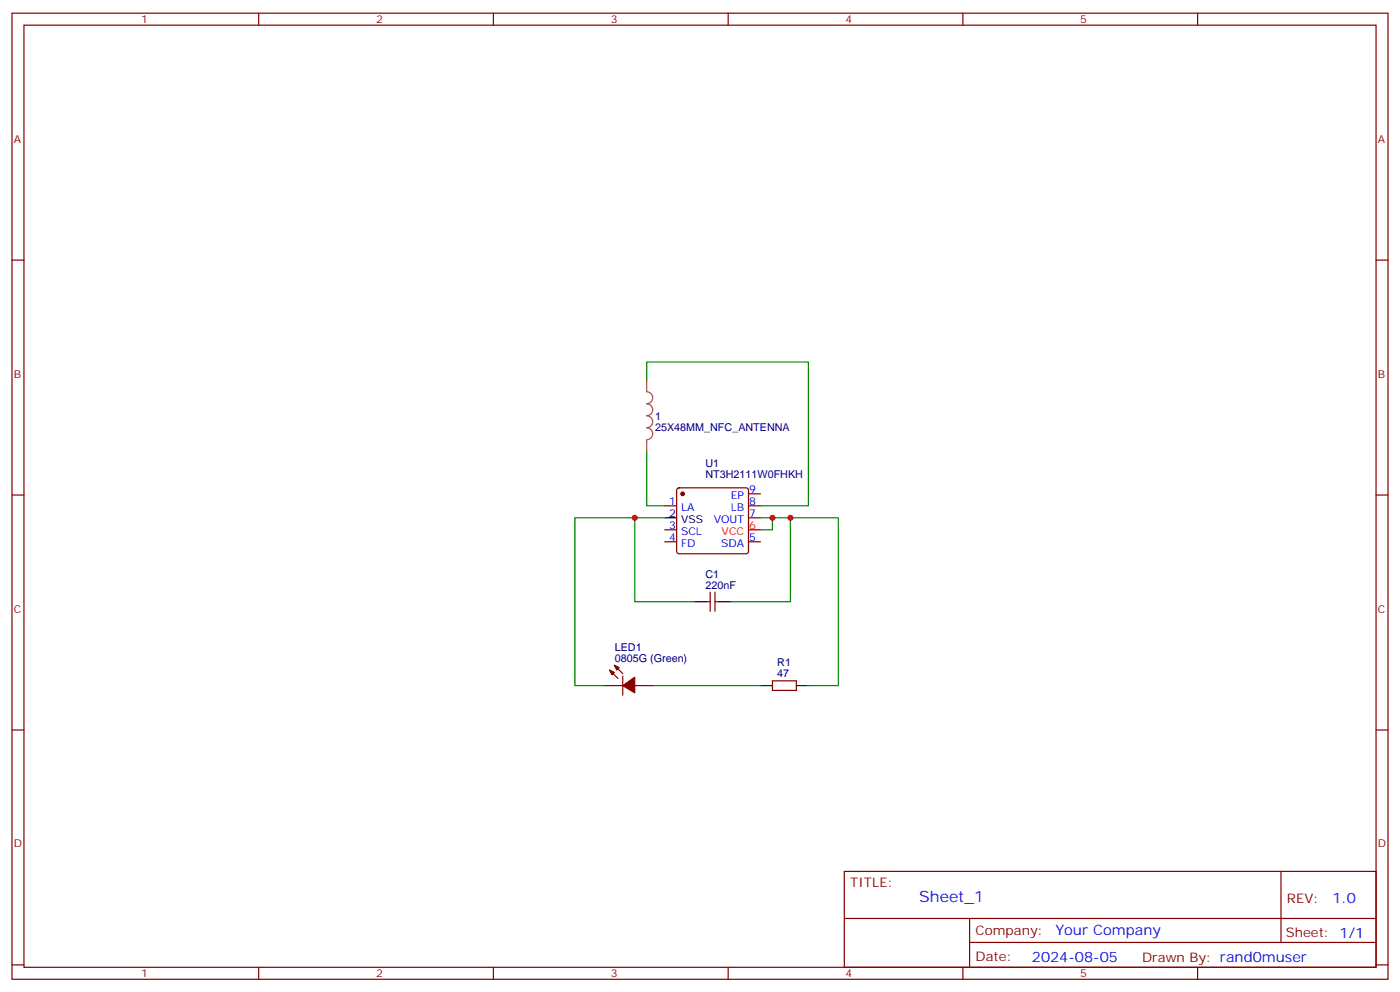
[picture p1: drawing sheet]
<svg xmlns="http://www.w3.org/2000/svg" width="412mm" height="292mm" viewBox="0 0 412 292" stroke-linecap="round" stroke-linejoin="round" font-family="sans-serif">
<g fill="none" stroke="#870000" stroke-width=".35">
<path d="M3.5 3.9h405.4v284.3h-405.4zM7.1 7.4h398.2v277.3h-398.2zM76.2 3.9v3.5M145.3 3.9v3.5M214.5 3.9v3.5M283.6 3.9v3.5M352.8 3.9v3.5M3.5 76.6h3.6M405.3 76.6h3.6M3.5 145.7h3.6M195.8 148.9h3.5M195.8 159.5h3.5"/>
<path d="M195.8 155.9h3.5M199.6 143.8l.4-.2h19.8l.5 .2 .2 .5v18l-.2 .5-.5 .2h-19.8l-.5-.3-.2-.4v-18zM220.5 145.3h3.5M220.5 148.9h3.5M220.5 152.4h3.5M220.5 159.5h3.5M405.3 145.7h3.6M208.1 177.1h1.1M209.2 174.3v5.6M210.6 174.3v5.6M210.6 177.1h1.1M179.6 197.2l2.4 2.5"/>
<path d="M181 195.8l2.4 2.5M183.4 199v5.6M3.5 214.8h3.6M178.2 201.8h5.2M187 201.8h5.3M227.5 200.4h7.1v2.8h-7.1zM405.3 214.8h3.6M248.7 256.5h156.6v28.2h-156.6zM377.3 256.5v20.9M248.7 270.3h156.5M285.6 277.4h119.6M285.6 270.3v14.1"/>
<path d="M3.5 284h3.6M76.2 284.7v3.5M145.3 284.7v3.5M214.5 284.7v3.5M283.6 284.7v3.5M352.8 284.7v3.5M405.3 284h3.6"/>
</g>
<path d="M220.5 155.9h3.5" fill="none" stroke="#f00" stroke-width=".35"/>
<path d="M195.8 152.4h3.5M204.6 177.1h3.5M211.7 177.1h3.5M224 201.8h3.5M234.6 201.8h3.5" fill="none" stroke="#000" stroke-width=".35"/>
<g fill="#870000" stroke="#870000" stroke-width=".35">
<path d="M179.6 197.2l1.4 .7-.7 .7z"/>
<path d="M181 195.8l1.4 .7-.7 .7z"/>
<path d="M183.4 201.8l3.6-2.5v4.6z"/>
<circle cx="201.1" cy="145.3" r=".53"/>
</g>
<path d="M190.5 111.8v3.5a1.76 1.76 0 0 1 1.8 1.8 1.76 1.76 0 0 1-1.8 1.7 1.76 1.76 0 0 1 1.8 1.8 1.76 1.76 0 0 1-1.8 1.8 1.76 1.76 0 0 1 1.8 1.7 1.76 1.76 0 0 1-1.8 1.8 1.76 1.76 0 0 1 1.8 1.7 1.76 1.76 0 0 1-1.8 1.8M190.5 129.5v3.5" fill="none" stroke="#a64a4a" stroke-width=".35"/>
<path d="M190.5 111.8v-5.3h47.6v42.4h-14.1M190.5 133v15.9h5.3M187 152.4h-17.7v49.4h8.9M195.8 152.4h-8.8v24.7h17.6M224 152.4h8.8v24.7h-17.6M227.5 152.4v3.5h-3.5M232.8 152.4h14.1v49.4h-8.8M192.3 201.8h31.7" fill="none" stroke="#008700" stroke-width=".35"/>
<g fill="#c00">
<circle cx="227.5" cy="152.4" r=".88"/>
<circle cx="232.8" cy="152.4" r=".88"/>
<circle cx="187" cy="152.4" r=".88"/>
</g>
<text font-size="4.6" fill="#00f" x="270.8" y="265.5">Sheet_1</text>
<g font-size="4.2" fill="#00f">
<text x="392.5" y="265.7">1.0</text>
<text x="310.9" y="275.3">Your Company</text>
<text x="304" y="283.1">2024-08-05</text>
</g>
<g font-size="3.9" fill="#800">
<text x="250.5" y="261.1">TITLE:</text>
<text x="379.1" y="265.7">REV:</text>
<text x="287.4" y="275.3">Company:</text>
<text x="378.7" y="275.9">Sheet: 1/1</text>
<text x="287.4" y="282.9">Date:</text>
<text x="336.4" y="283">Drawn By: rand0muser</text>
</g>
<g font-size="3.2" fill="#800">
<text x="41.6" y="6.9">1</text>
<text x="110.8" y="6.9">2</text>
<text x="179.9" y="6.9">3</text>
<text x="249.1" y="6.9">4</text>
<text x="318.2" y="6.9">5</text>
<text x="4.1" y="42">A</text>
<text x="405.9" y="42">A</text>
<text x="4.1" y="111.1">B</text>
<text x="405.9" y="111.1">B</text>
<text x="4.1" y="180.3">C</text>
<text x="405.9" y="180.3">C</text>
<text x="4.1" y="249.4">D</text>
<text x="405.9" y="249.4">D</text>
<text x="41.6" y="287.7">1</text>
<text x="110.8" y="287.7">2</text>
<text x="179.9" y="287.7">3</text>
<text x="249.1" y="287.7">4</text>
<text x="318.2" y="287.7">5</text>
</g>
<g font-size="3.2" fill="#000080">
<text x="193" y="123.6">1</text>
<text x="193" y="126.8">25X48MM_NFC_ANTENNA</text>
<text x="207.8" y="137.4">U1</text>
<text x="207.8" y="140.6">NT3H2111W0FHKH</text>
<text x="207.8" y="173.2">220nF</text>
<text x="207.8" y="170">C1</text>
<text x="181.1" y="191.5">LED1</text>
<text x="181.1" y="194.7">0805G (Green)</text>
<text x="229" y="196.1">R1</text>
<text x="229" y="199.3">47</text>
</g>
<g font-size="3.2" fill="#00f">
<text x="197.1" y="148.5">1</text>
<text x="215.3" y="146.8">EP</text>
<text x="220.7" y="145">9</text>
<text x="220.7" y="148.5">8</text>
<text x="197.1" y="155.6">3</text>
<text x="200.6" y="150.3">LA</text>
<text x="210.2" y="153.8">VOUT</text>
<text x="215.2" y="150.3">LB</text>
<text x="220.7" y="152">7</text>
<text x="197.1" y="159.1">4</text>
<text x="200.6" y="160.9">FD</text>
<text x="200.6" y="157.3">SCL</text>
<text x="212.4" y="160.9">SDA</text>
<text x="220.7" y="159.1">5</text>
</g>
<g font-size="3.2">
<text x="197.1" y="152">2</text>
<text x="200.6" y="153.8">VSS</text>
</g>
<g font-size="3.2" fill="#f00">
<text x="220.7" y="155.6">6</text>
<text x="212.6" y="157.3">VCC</text>
</g>
</svg>
